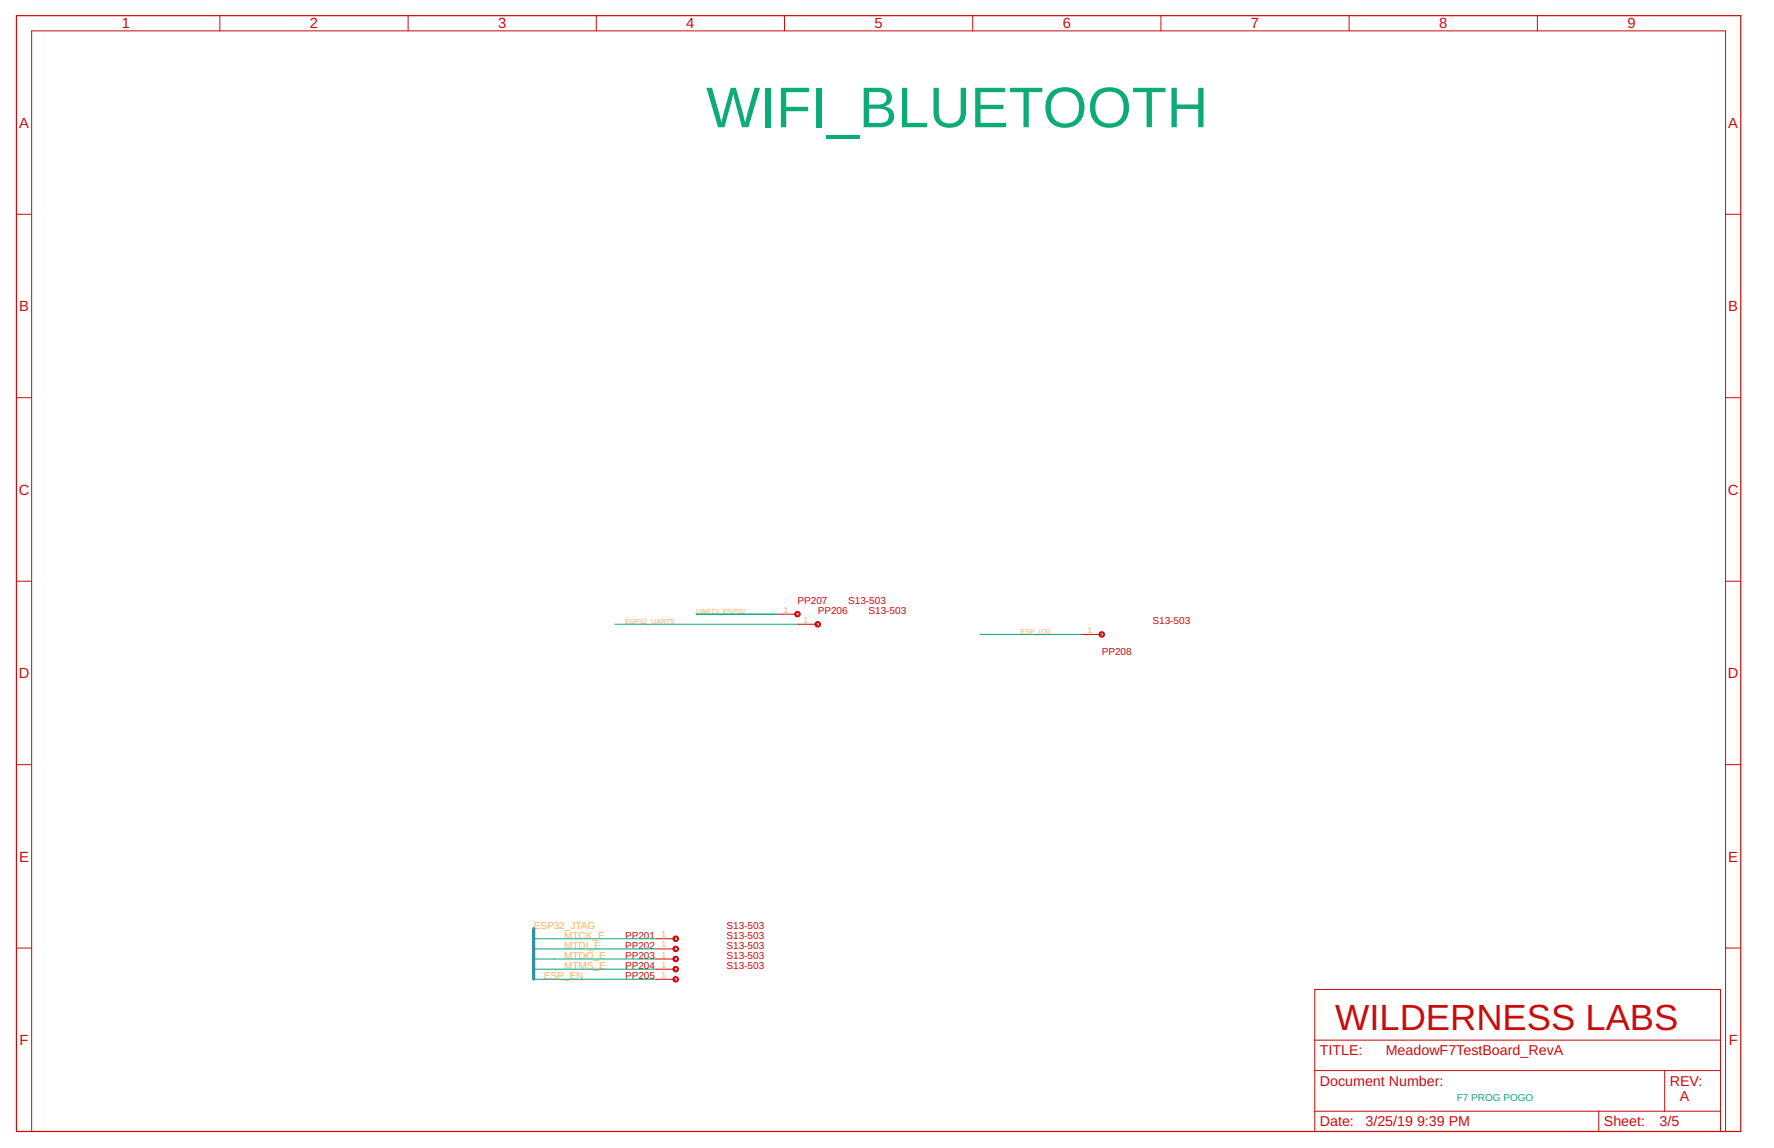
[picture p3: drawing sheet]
<svg xmlns="http://www.w3.org/2000/svg" width="432mm" height="279mm" viewBox="0 0 432 279" stroke-linecap="round" stroke-linejoin="round" font-family="sans-serif">
<path d="M4 3.8h419.7v271.6h-419.7z" fill="none" stroke="#c90d0c" stroke-width=".3"/>
<g fill="none" stroke="#c90d0c" stroke-width=".24">
<path d="M53.5 3.8v3.7M99.3 3.8v3.7M145.1 3.8v3.7M190.9 3.8v3.7M236.8 3.8v3.7M282.6 3.8v3.7M328.4 3.8v3.7M374.2 3.8v3.7M4 52.2h3.7M420 52.2h3.7M4 96.8h3.7M420 96.8h3.7"/>
<path d="M4 141.5h3.7M189.2 149.5h4.9M194.1 151.9h5M263.2 154.4h5M420 141.5h3.7M4 186.1h3.7M420 186.1h3.7M4 230.7h3.7M159.5 228.5h5M159.5 230.9h5M159.5 233.4h5M159.5 235.9h5"/>
<path d="M159.5 238.3h5M420 230.7h3.7M320 240.8h98.8v34.6h-98.8zM320 253.2h98.8M7.7 275.4v-267.9h412.3v267.9M320 260.6h98.8M320 270.4h98.8M389.1 270.4v5M405.2 260.6v9.8"/>
</g>
<g fill="#c90d0c" stroke="#c90d0c" stroke-width=".24">
<path d="M164 228a.67 .67 0 0 1 1.1 .1 .67 .67 0 0 1-.4 1 .67 .67 0 0 1-.9-.6h.2a.44 .44 0 0 1 .6-.5 .44 .44 0 0 1 .2 .7 .44 .44 0 0 1-.7-.1l-.3-.1z" fill-rule="evenodd"/>
<path d="M164 230.5a.67 .67 0 0 1 1 .1 .67 .67 0 0 1-.3 1 .67 .67 0 0 1-.9-.7h.2a.44 .44 0 0 1 .6-.4 .44 .44 0 0 1 .2 .7 .44 .44 0 0 1-.7-.1l-.3-.2z" fill-rule="evenodd"/>
<path d="M164 233a.67 .67 0 0 1 1.1 0 .67 .67 0 0 1-.4 1.1 .67 .67 0 0 1-.9-.7h.2a.44 .44 0 0 1 .6-.4 .44 .44 0 0 1 .2 .7 .44 .44 0 0 1-.7-.1l-.1-.2h-.2z" fill-rule="evenodd"/>
<path d="M164 235.4a.67 .67 0 0 1 1.1 .1 .67 .67 0 0 1-.4 1 .67 .67 0 0 1-.9-.6h.2a.44 .44 0 0 1 .6-.5 .44 .44 0 0 1 .2 .7 .44 .44 0 0 1-.7-.1l-.3-.1z" fill-rule="evenodd"/>
<path d="M164 237.9a.67 .67 0 0 1 1.1 .1 .67 .67 0 0 1-.4 1 .67 .67 0 0 1-.9-.7h.2a.44 .44 0 0 1 .6-.4 .44 .44 0 0 1 .2 .7 .44 .44 0 0 1-.7-.1l-.1-.2h-.2z" fill-rule="evenodd"/>
<path d="M198.5 151.5a.67 .67 0 0 1 1.1 .1 .67 .67 0 0 1-.4 1 .67 .67 0 0 1-.8-.7h.2a.44 .44 0 0 1 .6-.4 .44 .44 0 0 1 .2 .7 .44 .44 0 0 1-.8-.1v-.2h-.2z" fill-rule="evenodd"/>
<path d="M193.6 149a.68 .68 0 0 1 1.1 .1 .68 .68 0 0 1-.4 1 .68 .68 0 0 1-.9-.6h.3a.43 .43 0 0 1 .6-.4 .43 .43 0 0 1 .1 .7 .43 .43 0 0 1-.7-.2l-.3-.1z" fill-rule="evenodd"/>
<path d="M267.7 153.9a.67 .67 0 0 1 1 .1 .67 .67 0 0 1-.3 1 .67 .67 0 0 1-.9-.6h.2a.43 .43 0 0 1 .6-.4 .43 .43 0 0 1 .2 .6 .43 .43 0 0 1-.7 0l-.3-.2z" fill-rule="evenodd"/>
</g>
<path d="M129.9 226v12.3" fill="none" stroke="#0598d7" stroke-width=".74"/>
<path d="M149.7 151.9h44.4M169.4 149.5h19.8M238.5 154.4h24.7M129.9 238.3h29.6M129.9 230.9h29.6M129.9 235.9h29.6M129.9 228.5h29.6M129.9 233.4h29.6" fill="none" stroke="#0dab76" stroke-width=".24"/>
<text font-size="13.9" fill="#0dab76" x="171.9" y="31">WIFI_BLUETOOTH</text>
<text font-size="8.8" fill="#c90d0c" x="325" y="250.7">WILDERNESS LABS</text>
<g font-size="3.6" fill="#c90d0c">
<text x="29.6" y="6.9">1</text>
<text x="75.4" y="6.9">2</text>
<text x="121.2" y="6.9">3</text>
<text x="167" y="6.9">4</text>
<text x="212.9" y="6.9">5</text>
<text x="258.7" y="6.9">6</text>
<text x="304.5" y="6.9">7</text>
<text x="350.3" y="6.9">8</text>
<text x="396.1" y="6.9">9</text>
<text x="4.7" y="31.1">A</text>
<text x="420.7" y="31.1">A</text>
<text x="4.7" y="75.8">B</text>
<text x="420.7" y="75.8">B</text>
<text x="4.6" y="120.4">C</text>
<text x="420.6" y="120.4">C</text>
<text x="4.6" y="165">D</text>
<text x="420.6" y="165">D</text>
<text x="4.7" y="209.7">E</text>
<text x="420.7" y="209.7">E</text>
<text x="4.8" y="254.3">F</text>
<text x="420.8" y="254.3">F</text>
</g>
<g font-size="3.5" fill="#c90d0c">
<text x="321.3" y="256.9">TITLE:</text>
<text x="337.3" y="256.9">MeadowF7TestBoard_RevA</text>
<text x="321.3" y="264.3">Document Number:</text>
<text x="406.4" y="264.3">REV:</text>
<text x="408.9" y="268">A</text>
<text x="321.3" y="274.1">Date:</text>
<text x="332.4" y="274.1">3/25/19</text>
<text x="344.9" y="274.1">9:39 PM</text>
<text x="390.4" y="274.1">Sheet:</text>
<text x="404" y="274.1">3/5</text>
</g>
<g font-size="2.4" fill="#c90d0c">
<text x="194.1" y="147">PP207</text>
<text x="199" y="149.5">PP206</text>
<text x="206.4" y="147">S13-503</text>
<text x="211.4" y="149.5">S13-503</text>
<text x="280.5" y="151.9">S13-503</text>
<text x="268.2" y="159.3">PP208</text>
<text x="176.8" y="226">S13-503</text>
<text x="152.1" y="228.5">PP201</text>
<text x="152.1" y="230.9">PP202</text>
<text x="152.1" y="233.4">PP203</text>
<text x="176.8" y="228.5">S13-503</text>
<text x="176.8" y="230.9">S13-503</text>
<text x="176.8" y="233.4">S13-503</text>
<text x="152.1" y="235.9">PP204</text>
<text x="152.1" y="238.3">PP205</text>
<text x="176.8" y="235.9">S13-503</text>
</g>
<g font-size="2.4" fill="#fbaf5c">
<text x="129.9" y="226">ESP32_JTAG</text>
<text x="137.3" y="230.9">MTDI_E</text>
<text x="137.3" y="228.5">MTCK_E</text>
<text x="137.3" y="233.4">MTDO_E</text>
<text x="132.4" y="238.3">ESP_EN</text>
<text x="137.3" y="235.9">MTMS_E</text>
</g>
<text font-size="2.4" fill="#0dab76" x="354.6" y="268">F7 PROG POGO</text>
<g font-size="2.1" fill="#fbaf5c">
<text x="190.7" y="149.1">1</text>
<text x="195.6" y="151.6">1</text>
<text x="264.7" y="154.1">1</text>
<text x="161" y="228.1">1</text>
<text x="161" y="230.6">1</text>
<text x="161" y="233.1">1</text>
<text x="161" y="235.5">1</text>
<text x="161" y="238">1</text>
</g>
<g font-size="1.7" fill="#fbaf5c">
<text x="169.4" y="149.5">UART5_ESP32</text>
<text x="152.1" y="151.9">ESP32_UART5</text>
<text x="248.4" y="154.4">ESP_IO0</text>
</g>
</svg>
